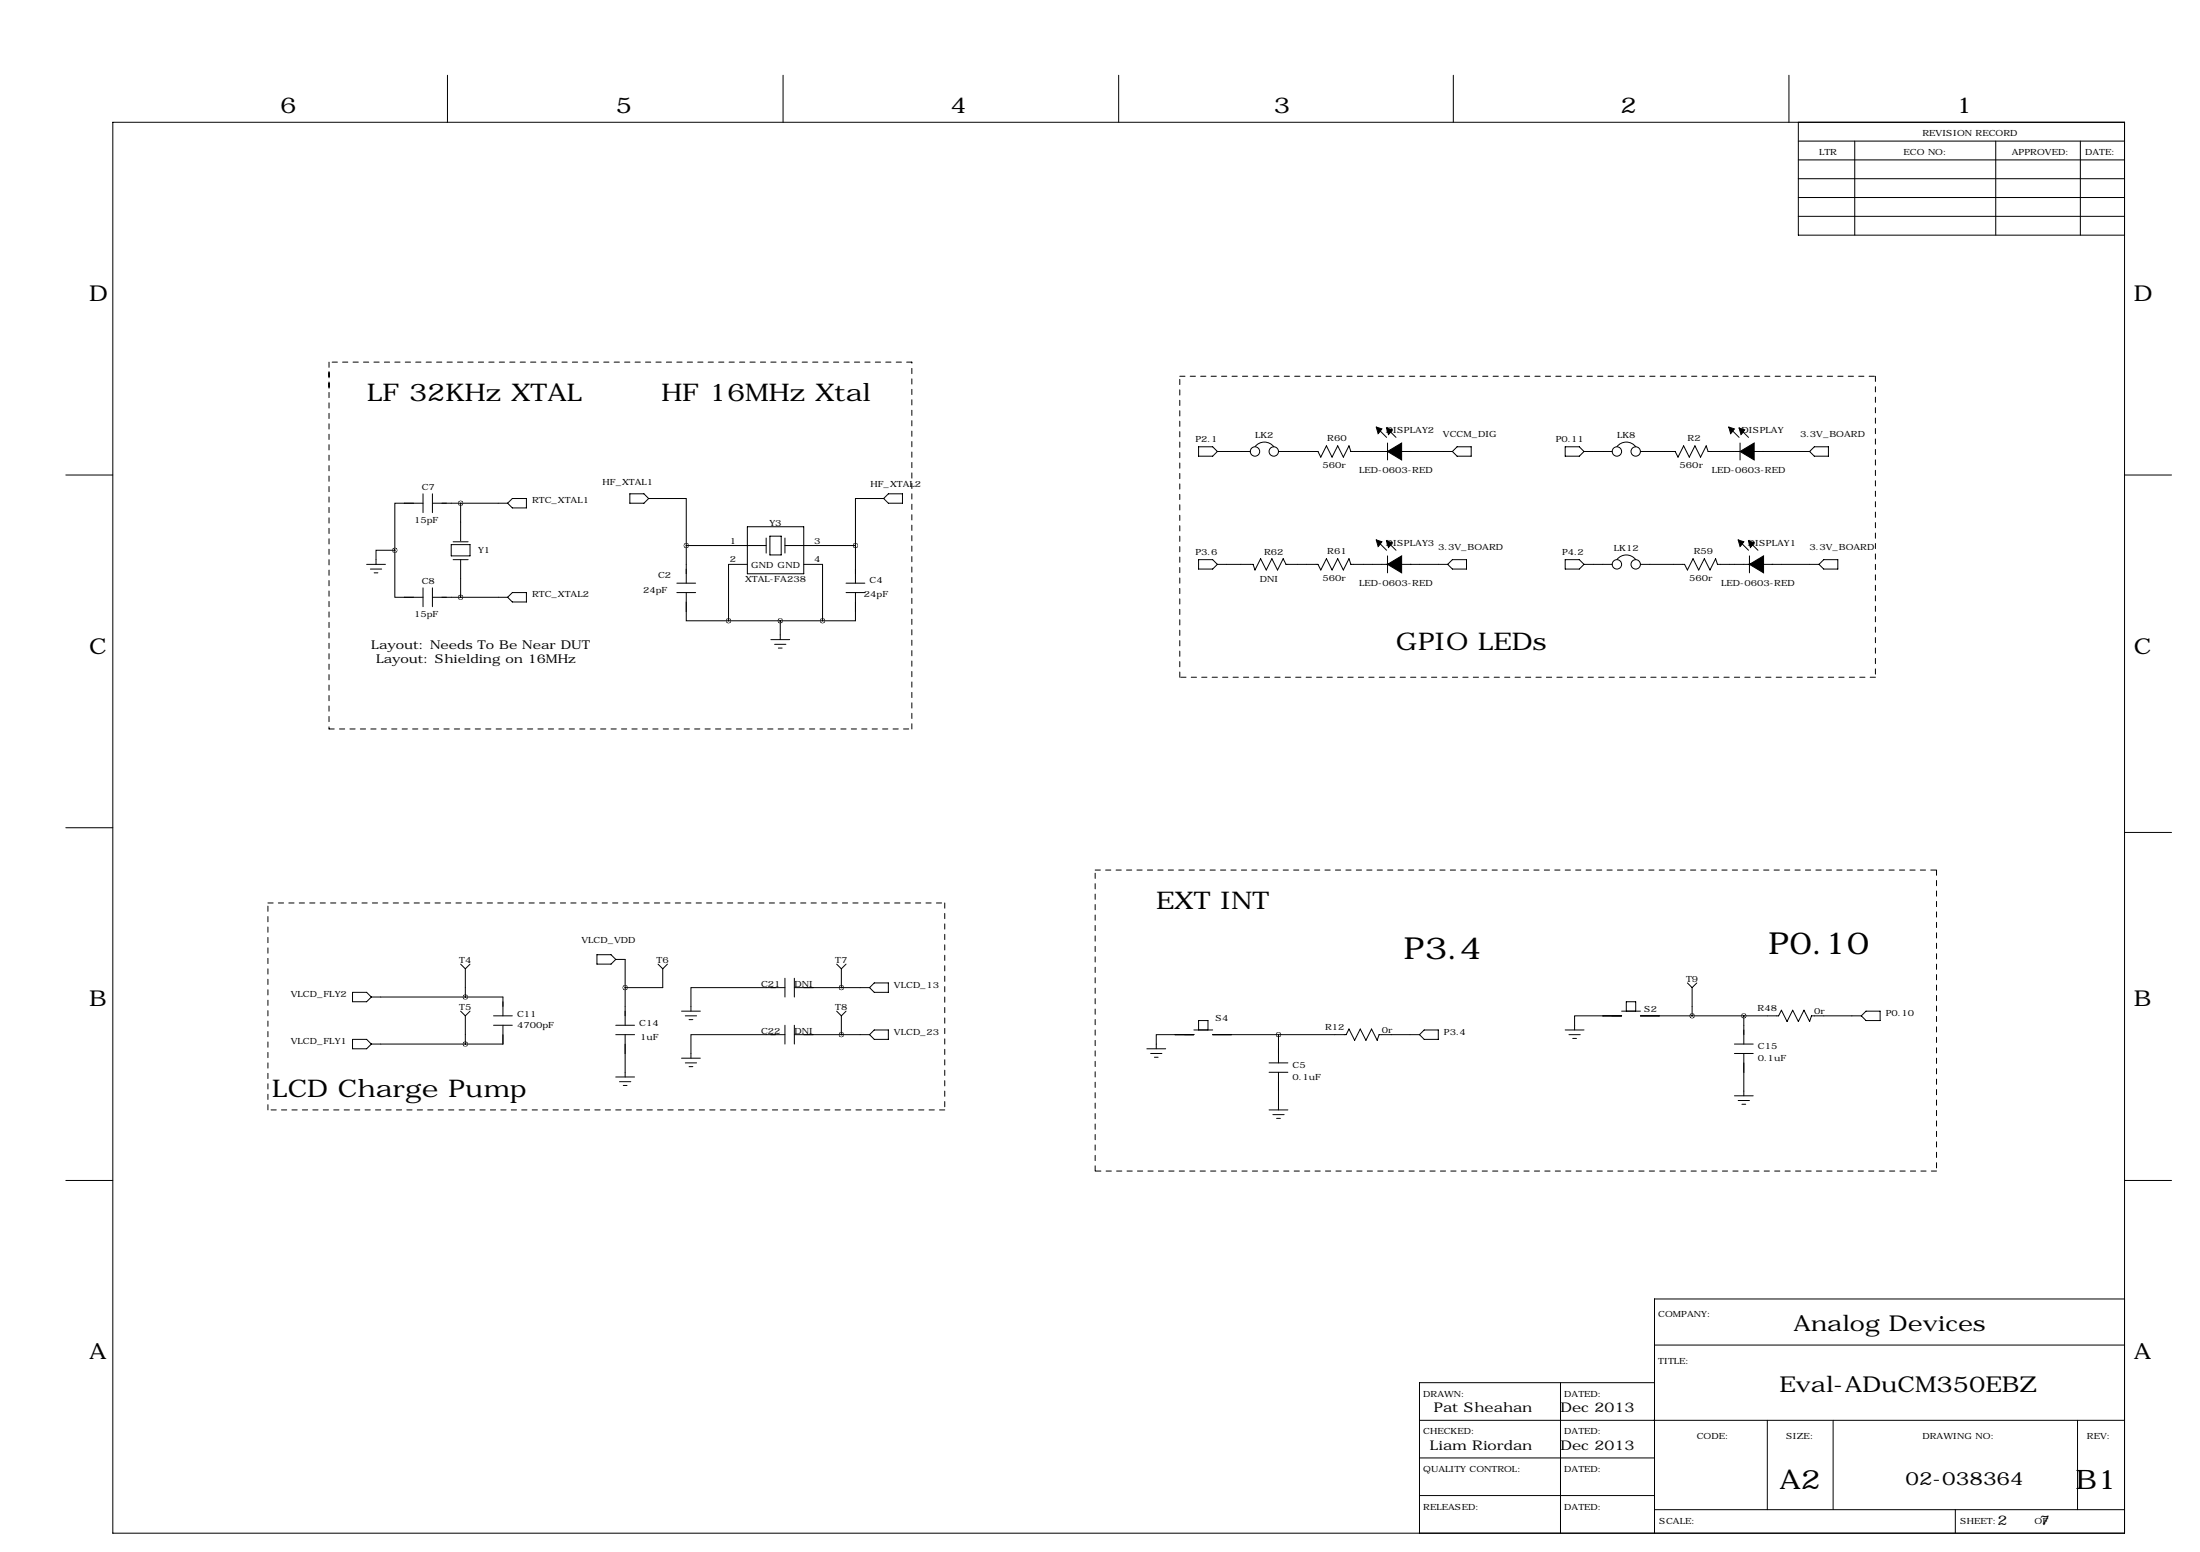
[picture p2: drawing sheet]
<svg xmlns="http://www.w3.org/2000/svg" width="594mm" height="419mm" viewBox="0 0 594 419" stroke-linecap="round" stroke-linejoin="round" font-family="sans-serif">
<g fill="none" stroke="#000" stroke-width=".27" stroke-dasharray="1.4 1.4">
<path d="M88.9 97.8v7.6M246.4 97.8h-157.5M88.9 100.3v96.5M318.8 101.6h187.9M506.7 101.6v81.3M88.9 196.8h157.5M246.4 196.8v-99M318.8 182.9v-81.3M506.7 182.9h-187.9M295.9 234.9h227.3M523.2 234.9v81.3M72.4 243.8h182.9"/>
<path d="M255.3 243.8v55.9M72.4 299.7v-55.9M255.3 299.7h-182.9M295.9 316.2v-81.3M523.2 316.2h-227.3"/>
</g>
<g fill="none" stroke="#000" stroke-width=".27">
<path d="M30.5 33h543.5v381h-543.5zM120.9 20.3v12.7M211.6 20.3v12.7M302.3 20.3v12.7M392.7 20.3v12.7M483.4 20.3v12.7M485.9 33v30.5h88.1M485.9 38.1h88.1M501.1 38.1v25.4M539.2 38.1v25.4M562.1 38.1v25.4M485.9 48.3h88.1"/>
<path d="M485.9 43.2h88.1M485.9 53.3h88.1M485.9 58.4h88.1M372.1 115.6l2.5 2.5M374.6 115.6l2.6 2.5M374.9 119.6v4.6M467.4 115.6l2.5 2.5M469.9 115.6l2.5 2.5M470.2 119.6v4.6M17.8 128.3h12.7M114.3 135.9h-7.6v12.7M114.3 133.3v5.1"/>
<path d="M116.8 135.9h20.4M116.8 133.3v5.1M124.5 135.9v10.2M138.4 134.6h3.8v2.6h-3.8l-1.2-1.3zM170.2 133.3h3.8l1.3 1.3-1.3 1.3h-3.8zM175.3 134.6h10.1v12.7M238.8 134.6h-7.7v12.7M238.8 134.6l1.2-1.3h3.8v2.6h-3.8zM323.8 120.6h3.9l1.2 1.3-1.2 1.3h-3.9zM328.9 121.9h8.9M339.1 120.6a3.2 3.2 0 0 1 5.1 0M345.4 121.9h10.7l.8 1.5 1.5-3 1.5 3 1.5-3 1.6 3 1.5-3 .5 1.5h27.4"/>
<path d="M393.7 120.6h3.8v2.6h-3.8l-1.3-1.3zM422.9 120.6h3.8l1.3 1.3-1.3 1.3h-3.8zM428 121.9h7.6M436.9 120.6a3.2 3.2 0 0 1 5.1 0M443.2 121.9h9.4l.8 1.5 1.5-3 1.5 3 1.6-3 1.5 3 1.5-3 .5 1.5h27.4M490.2 120.6h3.8v2.6h-3.8l-1.3-1.3zM574 128.3h12.7M99.1 152.4h5M100.1 153.7h3M101.1 154.7h1M106.7 148.6v12.7h7.6M106.7 148.6h-5.1v3.8"/>
<path d="M114.3 158.8v5M116.8 158.8v5M121.9 147.1h5.1v3h-5.1zM122.4 151.1h4.1M122.4 146.3h4.1M124.5 151.1v10.2M182.9 157.5h5.1M185.4 147.3v10.2M185.4 147.3h21.6M201.9 152.4h-5.1v15.2M201.9 142.2h15.3v12.7h-15.3zM207 145.3v4.1"/>
<path d="M208 144.8h3.1v5.1h-3.1zM212.1 145.3v4.1M212.1 147.3h19M217.2 152.4h5v15.2M228.6 157.5h5.1M231.1 147.3v10.2M323.8 151.1h3.9l1.2 1.3-1.2 1.3h-3.9zM328.9 152.4h9.7l.5 1.5 1.5-3 1.5 3 1.6-3 1.5 3 1.5-3 .8 1.5h8.6l.8 1.5 1.5-3 1.5 3 1.5-3 1.6 3 1.5-3 .5 1.5h26.2M372.1 146.1l2.5 2.5M374.6 146.1l2.6 2.5M374.9 150.1v4.6M391.2 152.4l1.2-1.3h3.8v2.6h-3.8z"/>
<path d="M422.9 151.1h3.8l1.3 1.3-1.3 1.3h-3.8zM428 152.4h7.6M436.9 151.1a3.2 3.2 0 0 1 5.1 0M443.2 152.4h12l.7 1.5 1.6-3 1.5 3 1.5-3 1.5 3 1.5-3 .6 1.5h27.4M469.9 146.1l2.5 2.5M472.4 146.1l2.6 2.5M472.7 150.1v4.6M491.5 152.4l1.3-1.3h3.8v2.6h-3.8zM116.8 161.3h20.4M138.4 160h3.8v2.6h-3.8l-1.2-1.3zM182.9 160h5.1M185.4 160v7.6h11.4"/>
<path d="M196.8 167.6h25.4M208.3 172.7h5.1M209.3 174h3M210.3 175h1M210.8 167.6v5.1M228.6 160h5.1M231.1 160v7.6h-8.9M17.8 223.5h12.7M574 224.8h12.7M161.3 257.8h3.8l1.3 1.3-1.3 1.3h-3.8zM166.4 259.1h2.5v17.8M95.2 268h3.9l1.2 1.2-1.2 1.3h-3.9z"/>
<path d="M100.3 269.2h35.6v5.1M124.5 260.4l1.2 1.2M124.5 273l1.2 1.3M125.7 261.6v7.6M125.7 274.3v7.6M127 260.4l-1.3 1.2M127 273l-1.3 1.3M133.3 274.3h5.1M133.3 276.9h5.1M135.9 276.9v5h-35.6M166.4 276.9h5M166.4 279.4h5"/>
<path d="M168.9 279.4v11.4M177.8 260.4l1.3 1.2M179.1 261.6v5.1h-10.2M180.3 260.4l-1.2 1.2M184.1 273h5.1M185.2 274.3h3M186.2 275.3h1M212.1 266.7h-25.4v6.3M212.1 279.4h-25.4v6.4M212.1 264.2v5M212.1 276.9v5M214.6 279.4h20.3"/>
<path d="M214.6 266.7h20.3M214.6 264.2v5M214.6 276.9v5M226.1 260.4l1.2 1.2M226.1 273l1.2 1.3M227.3 266.7h.1M227.3 279.4h.1M227.3 261.6v5.1M227.3 274.3v5.1M228.6 260.4l-1.3 1.2M228.6 273l-1.3 1.3M236.2 265.4h3.8v2.6h-3.8l-1.3-1.3z"/>
<path d="M236.2 278.1h3.8v2.6h-3.8l-1.3-1.3zM322.6 279.4h.1M322.6 279.4h-10.2v3.8M322.6 278.1h5.1M323.8 278.1v-2.5h2.6v2.5M327.7 279.4h36l.8-1.5 1.5 3 1.5-3 1.6 3 1.5-3 1.5 3 .5-1.5h10.9M345.4 279.4v7.6M383.5 279.4l1.3-1.3h3.8v2.6h-3.8zM422.9 278.1h5.1M423.9 279.4h3.1M438.1 274.3h.1M438.1 274.3h-12.7v3.8"/>
<path d="M438.1 273h5.1M439.4 273v-2.5h2.6v2.5M443.2 274.3h37.4l.7-1.5 1.6 3 1.5-3 1.5 3 1.5-3 1.5 3 .6-1.5h13.4M455.9 265.4l1.3 1.3M457.2 266.7v7.6M458.5 265.4l-1.3 1.3M471.2 274.3v7.6M504.2 273h3.8v2.6h-3.8l-1.3-1.3zM95.2 280.7h3.9l1.2 1.2-1.2 1.3h-3.9zM166.4 290.8h5M167.4 292.1h3M168.4 293.1h1"/>
<path d="M184.1 285.8h5.1M185.2 287h3M186.2 288h1M309.9 283.2h5.1M310.9 284.5h3M311.9 285.5h1M342.9 287h5.1M342.9 289.6h5.1M342.9 299.7h5.1M345.4 289.6v10.1M424.9 280.4h1.1M468.6 281.9h5.1"/>
<path d="M468.6 284.5h5.1M468.6 295.9h5.1M469.6 297.2h3.1M470.7 298.2h1M471.2 284.5v11.4M17.8 318.8h12.7M343.9 301h3.1M344.9 302h1M574 318.8h12.7M574 350.8h-127v63.2M421.6 373.4v40.6M447 363.2h127"/>
<path d="M447 373.4h-63.5v40.6M383.5 383.5h190.5M383.5 393.7h63.5M477.5 383.5v24.2M495.3 383.5v24.2M561.3 383.5v24.2M383.5 403.9h63.5M447 407.7h127M528.3 407.7v6.3"/>
<circle cx="339.1" cy="121.9" r="1.27"/>
<circle cx="344.2" cy="121.9" r="1.27"/>
<circle cx="436.9" cy="121.9" r="1.27"/>
<circle cx="442" cy="121.9" r="1.27"/>
<circle cx="436.9" cy="152.4" r="1.27"/>
<circle cx="442" cy="152.4" r="1.27"/>
</g>
<g fill="#000" stroke="#000" stroke-width=".27">
<path d="M371.9 115.3l1.5 .5-1 1.3zM374.6 115.6l1.6 .5-1 1.2zM467.1 115.3l1.5 .5-1 1.3zM469.9 115.6l1.5 .5-1 1.2zM374.9 121.9h3.8v2.3zM374.9 121.9l3.8-2.3v2.3zM470.2 121.9h3.8v2.3zM470.2 121.9l3.8-2.3v2.3zM371.9 145.8l1.5 .5-1 1.3zM374.6 146.1l1.6 .5-1 1.2zM374.9 152.4h3.8v2.3zM374.9 152.4l3.8-2.3v2.3z"/>
<path d="M469.6 145.8l1.6 .5-1 1.3zM472.4 146.1l1.6 .5-1.1 1.2zM472.7 152.4h3.8v2.3zM472.7 152.4l3.8-2.3v2.3z"/>
</g>
<path d="M124.4 161.3a.05 .05 0 0 0 .1 0 .05 .05 0 0 0-.1 0zM106.6 148.6a.05 .05 0 0 0 .1 0 .05 .05 0 0 0-.1 0zM124.4 135.9a.05 .05 0 0 0 .1 0 .05 .05 0 0 0-.1 0zM125.7 269.2a.05 .05 0 0 0 .1 0 .05 .05 0 0 0-.1 0zM125.7 281.9a.05 .05 0 0 0 .1 0 .05 .05 0 0 0-.1 0zM168.9 266.7a.05 .05 0 0 0 .1 0 .05 .05 0 0 0-.1 0zM227.3 266.7a.05 .05 0 0 0 .1 0 .05 .05 0 0 0-.1 0zM227.3 279.4a.05 .05 0 0 0 .1 0 .05 .05 0 0 0-.1 0zM210.8 167.6a.05 .05 0 0 0 .1 0 .05 .05 0 0 0-.1 0zM471.1 274.3a.05 .05 0 0 0 .1 0 .05 .05 0 0 0-.1 0zM185.4 147.3a.05 .05 0 0 0 .1 0 .05 .05 0 0 0-.1 0zM231.1 147.3a.05 .05 0 0 0 .1 0 .05 .05 0 0 0-.1 0zM196.8 167.6a.05 .05 0 0 0 .1 0 .05 .05 0 0 0-.1 0zM222.2 167.6a.05 .05 0 0 0 .1 0 .05 .05 0 0 0-.1 0zM345.4 279.4a.05 .05 0 0 0 .1 0 .05 .05 0 0 0-.1 0z" fill="#000" stroke="#000" stroke-width="1.3"/>
<g font-size="8.2">
<text x="477.8" y="257.6">P0.10</text>
<text x="379.3" y="258.9">P3.4</text>
</g>
<g font-size="7.3">
<text x="480.8" y="402">A2</text>
<text x="560.8" y="402">B1</text>
</g>
<g font-size="6.6">
<text x="99.2" y="108.3">LF 32KHz XTAL</text>
<text x="178.7" y="108.3">HF 16MHz Xtal</text>
<text x="377.1" y="175.6">GPIO LEDs</text>
<text x="312.4" y="245.5">EXT INT</text>
<text x="73.6" y="296.3">LCD Charge Pump</text>
</g>
<g font-size="5.9">
<text x="75.7" y="30.5">6</text>
<text x="166.4" y="30.5">5</text>
<text x="256.8" y="30.5">4</text>
<text x="344.2" y="30.5">3</text>
<text x="437.9" y="30.5">2</text>
<text x="528.6" y="30.5">1</text>
<text x="24.1" y="81.3">D</text>
<text x="576.6" y="81.3">D</text>
<text x="24.1" y="176.5">C</text>
<text x="576.6" y="176.5">C</text>
<text x="24.1" y="271.8">B</text>
<text x="576.6" y="271.8">B</text>
<text x="484.6" y="359.5">Analog Devices</text>
<text x="24.1" y="367">A</text>
<text x="576.6" y="367">A</text>
<text x="480.8" y="376">Eval-ADuCM350EBZ</text>
</g>
<text font-size="4.9" x="514.9" y="400.9">02-038364</text>
<g font-size="3.6">
<text x="387.4" y="381.3">Pat Sheahan</text>
<text x="421.6" y="381.3">Dec 2013</text>
<text x="386.4" y="391.5">Liam Riordan</text>
<text x="421.6" y="391.5">Dec 2013</text>
<text x="539.8" y="411.8">2</text>
<text x="551.2" y="411.8">7</text>
</g>
<g font-size="3.3">
<text x="100.3" y="175.3">Layout: Needs To Be Near DUT</text>
<text x="101.6" y="179.1">Layout: Shielding on 16MHz</text>
</g>
<g font-size="2.3">
<text x="491.5" y="41.9">LTR</text>
<text x="514.4" y="41.9">ECO NO:</text>
<text x="519.4" y="36.8">REVISION RECORD</text>
<text x="543.6" y="41.9">APPROVED:</text>
<text x="563.4" y="41.9">DATE:</text>
<text x="323" y="119.4">P2.1</text>
<text x="339.1" y="118.4">LK2</text>
<text x="358.6" y="119">R60</text>
<text x="374.5" y="116.8">DISPLAY2</text>
<text x="389.9" y="118.1">VCCM_DIG</text>
<text x="420.3" y="119.4">P0.11</text>
<text x="436.9" y="118.4">LK8</text>
<text x="456" y="119">R2</text>
<text x="470.6" y="116.8">DISPLAY</text>
<text x="486.4" y="118.1">3.3V_BOARD</text>
<text x="162.8" y="131.1">HF_XTAL1</text>
<text x="235.2" y="131.6">HF_XTAL2</text>
<text x="357.3" y="126.3">560r</text>
<text x="367.2" y="127.7">LED-0603-RED</text>
<text x="453.8" y="126.3">560r</text>
<text x="462.5" y="127.7">LED-0603-RED</text>
<text x="113.9" y="132.3">C7</text>
<text x="143.8" y="135.9">RTC_XTAL1</text>
<text x="111.9" y="141.2">15pF</text>
<text x="207.9" y="142">Y3</text>
<text x="129.2" y="149.3">Y1</text>
<text x="197.2" y="146.8">1</text>
<text x="220" y="146.8">3</text>
<text x="323" y="149.9">P3.6</text>
<text x="341.5" y="149.9">R62</text>
<text x="358.6" y="149.5">R61</text>
<text x="374.5" y="147.3">DISPLAY3</text>
<text x="388.6" y="148.6">3.3V_BOARD</text>
<text x="422.1" y="149.9">P4.2</text>
<text x="436.1" y="148.8">LK12</text>
<text x="457.7" y="149.5">R59</text>
<text x="472.3" y="147.3">DISPLAY1</text>
<text x="489" y="148.6">3.3V_BOARD</text>
<text x="197.2" y="151.9">2</text>
<text x="202.9" y="153.4">GND GND</text>
<text x="220" y="151.9">4</text>
<text x="113.9" y="157.7">C8</text>
<text x="143.8" y="161.3">RTC_XTAL2</text>
<text x="173.7" y="160">24pF</text>
<text x="177.8" y="156.2">C2</text>
<text x="201.3" y="157.2">XTAL-FA238</text>
<text x="233.4" y="161.3">24pF</text>
<text x="235" y="157.5">C4</text>
<text x="340.4" y="157.2">DNI</text>
<text x="357.3" y="156.8">560r</text>
<text x="367.2" y="158.2">LED-0603-RED</text>
<text x="456.4" y="156.8">560r</text>
<text x="465" y="158.2">LED-0603-RED</text>
<text x="111.9" y="166.6">15pF</text>
<text x="157.1" y="254.8">VLCD_VDD</text>
<text x="124.1" y="260.1">T4</text>
<text x="177.4" y="260.1">T6</text>
<text x="225.7" y="260.1">T7</text>
<text x="78.6" y="269.2">VLCD_FLY2</text>
<text x="205.6" y="266.4">C21</text>
<text x="214.7" y="266.4">DNI</text>
<text x="241.6" y="266.7">VLCD_13</text>
<text x="455.6" y="265.2">T9</text>
<text x="124.1" y="272.8">T5</text>
<text x="139.7" y="274.6">C11</text>
<text x="225.7" y="272.8">T8</text>
<text x="328.4" y="275.6">S4</text>
<text x="444.2" y="273.3">S2</text>
<text x="474.9" y="273">R48</text>
<text x="490.2" y="273.8">0r</text>
<text x="509.5" y="274.3">P0.10</text>
<text x="78.6" y="281.9">VLCD_FLY1</text>
<text x="139.7" y="277.6">4700pF</text>
<text x="172.7" y="277.1">C14</text>
<text x="173" y="280.9">1uF</text>
<text x="205.6" y="279.1">C22</text>
<text x="214.7" y="279.1">DNI</text>
<text x="241.6" y="279.4">VLCD_23</text>
<text x="358" y="278.1">R12</text>
<text x="373.4" y="278.9">0r</text>
<text x="390.1" y="279.4">P3.4</text>
<text x="475" y="283.2">C15</text>
<text x="475" y="286.5">0.1uF</text>
<text x="349.3" y="288.3">C5</text>
<text x="349.3" y="291.6">0.1uF</text>
<text x="448.1" y="355.6">COMPANY:</text>
<text x="448.1" y="368.3">TITLE:</text>
<text x="384.6" y="377.2">DRAWN:</text>
<text x="422.7" y="377.2">DATED:</text>
<text x="384.6" y="387.3">CHECKED:</text>
<text x="422.7" y="387.3">DATED:</text>
<text x="458.5" y="388.6">CODE:</text>
<text x="482.6" y="388.6">SIZE:</text>
<text x="519.4" y="388.6">DRAWING NO:</text>
<text x="563.9" y="388.6">REV:</text>
<text x="384.6" y="397.5">QUALITY CONTROL:</text>
<text x="422.7" y="397.5">DATED:</text>
<text x="384.6" y="407.7">RELEASED:</text>
<text x="422.7" y="407.7">DATED:</text>
<text x="448.3" y="411.5">SCALE:</text>
<text x="529.6" y="411.5">SHEET:</text>
<text x="549.7" y="411.5">OF</text>
</g>
</svg>
